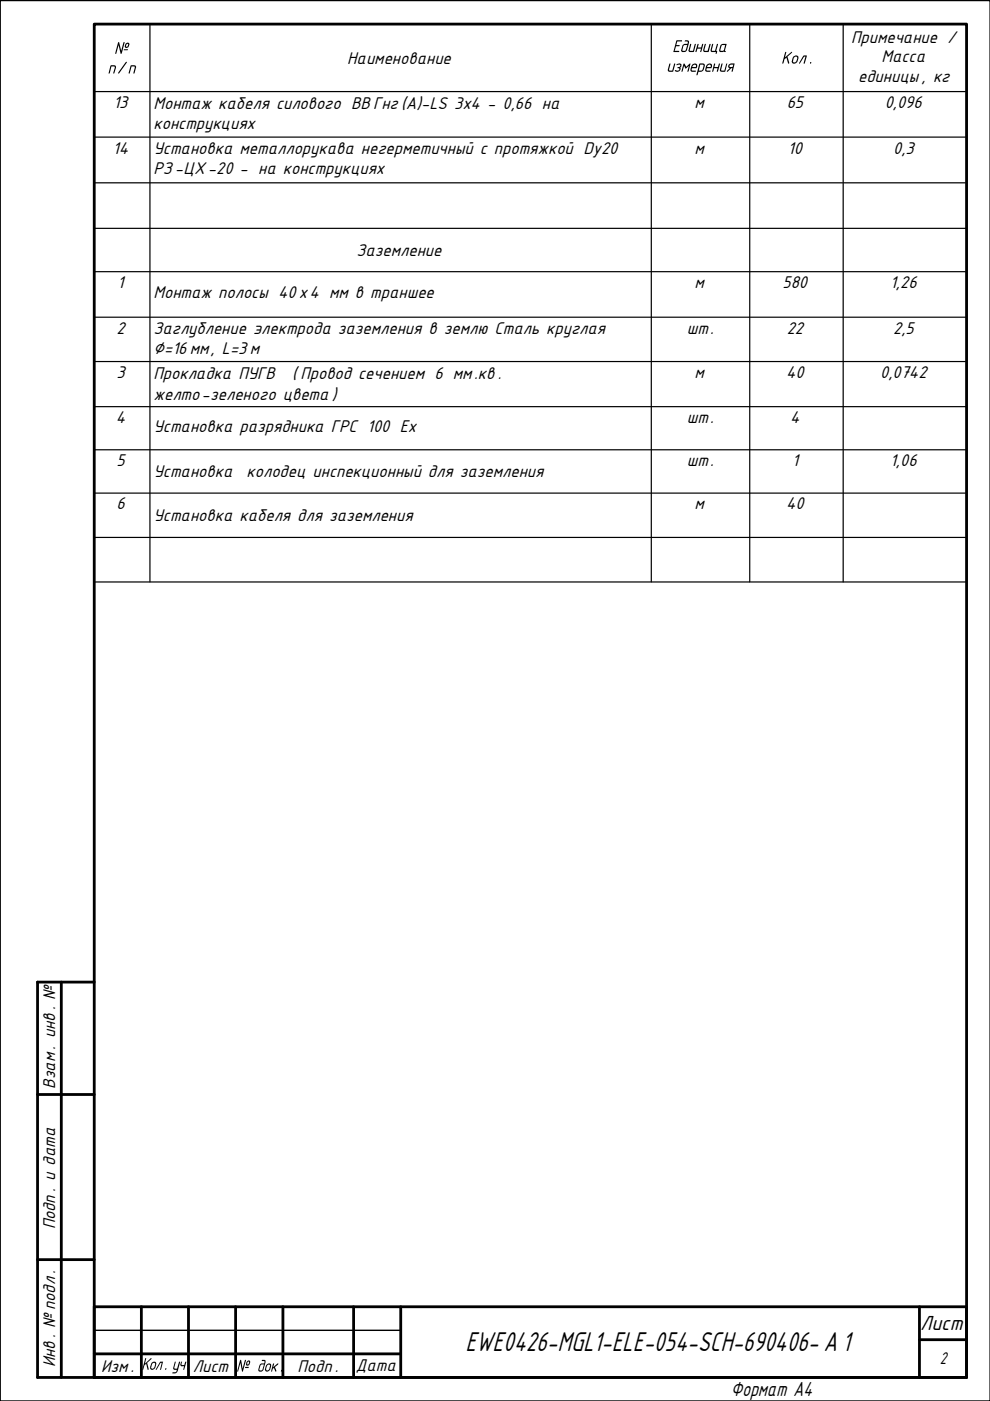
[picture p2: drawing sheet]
<svg xmlns="http://www.w3.org/2000/svg" width="210mm" height="297mm" viewBox="0 0 210 297" stroke-linecap="round" stroke-linejoin="round" font-family="sans-serif">
<!-- layer: 0 -->
<g fill="#000">
<path d="M149.4 9.3h.3l-.3 1.3v.2h.6l.4-1.4 .3-.1-.5 1.7h-.7a.34 .34 0 0 1-.4-.4zM151.4 13.5h.2l-.1 .7h.7l.2-.7h.3l-.6 1.7-.1-.1 .1-.6h-.7l-.1 .6-.2 .1-.1-.1zM151 9.3h.2l-.3 1.3 .1 .2h.6l.4-1.4 .2-.1-.4 1.5h.3l-.2 .6h-.2l.1-.4h-.9l-.2-.2zM153 13.5h.2l-.3 1.2 .1 .3h.6l.4-1.5h.2l-.5 1.7h-.7l-.4-.3z"/>
<path d="M150.2 13.8l-.3 .4h.8v-.1a.33 .33 0 0 0-.2-.4 .33 .33 0 0 0-.3 .1zM149.9 13.7l.8-.2 .3 .2v.4l-.2 .4h-.9v.5h.8l-.2 .2h-.6a.38 .38 0 0 1-.4-.5z"/>
<path d="M153.1 9.6l-.4 1 .1 .2 .6-.1 .4-1.1zM152.9 9.5l.3-.2h.9l-.4 1.4a.2 .2 0 0 1 .1 .3 .2 .2 0 0 1-.3-.1l-.8 .1-.2-.1z"/>
<path d="M154.5 13.8l.5-.4 .7 .1-.3 1.6-.3 .1 .2-.7h-.3l-.7 .7h-.2l.6-.7a.4 .4 0 0 1-.3-.3 .4 .4 0 0 1 .1-.4zM154.8 13.8l-.2 .3 .7 .1 .2-.5z"/>
</g>
<g fill="none" stroke="#000" stroke-width=".25">
<path d="M20 5.1h184.9v118.3h-184.9zM20 19.4h184.9M31.8 5.1v118.3M138.1 5.1v118.3M159 5.1v118.3M178.8 5.1v118.3M20 29.1h184.9M20 38.8h184.9M20 48.4h184.9M20 57.6h184.9M20 67.3h184.9M20 76.7h184.9"/>
<path d="M20 86.2h184.9M20 95.4h184.9M20 104.5h184.9M20 113.9h184.9"/>
</g>
<path d="M0 .1h209.9v296.9h-209.9zM0 .1v296.9M20 282.1h65" fill="none" stroke="#000" stroke-width=".3"/>
<g fill="none" stroke="#000" stroke-width=".59">
<path d="M20 5.1h184.9v286.9h-184.9zM13 208.2v83.8M20 208.2h-12v83.8h196.9v-14.9h-184.9v14.9M8 232.1h12M8 267.1h12M30 277.1v14.9M40 277.1v14.9M50 277.1v14.9M60 277.1v14.9M75 277.1v14.9M85 277.1v14.9M194.9 277.1v14.9"/>
<path d="M20 287h65M194.9 284h10"/>
</g>
<text font-size="6.4" x="98.7" y="286.5">EWE0426-MGL1-ELE-054-SCH-690406- А1</text>
<g font-size="4.8">
<text x="195.1" y="282">Лист</text>
<text x="154.9" y="295.9">Формат A4</text>
</g>
<g font-size="4">
<text x="24.1" y="11.4">№</text>
<text x="142.5" y="11">Единица</text>
<text x="180.5" y="9.1">Примечание /</text>
<text x="22.7" y="15.6">п/п</text>
<text x="73.6" y="13.5">Наименование</text>
<text x="141.2" y="15.2">измерения</text>
<text x="165.6" y="13.5">Кол .</text>
<text x="181.9" y="17.4">единицы , кг</text>
<text x="186.9" y="13.2">Масса</text>
<text x="24" y="22.9">13</text>
<text x="32.6" y="23.2">Монтаж кабеля силового BBГнг (A)-LS 3x4 - 0,66 на</text>
<text x="147.3" y="22.9">м</text>
<text x="166.8" y="22.9">65</text>
<text x="187.6" y="22.9">0,096</text>
<text x="32.6" y="27.3">конструкциях</text>
<text x="23.9" y="32.6">14</text>
<text x="32.6" y="32.7">Установка металлорукава негерметичный с протяжкой Dy20</text>
<text x="147.3" y="32.6">м</text>
<text x="167" y="32.6">10</text>
<text x="189.4" y="32.6">0,3</text>
<text x="32.6" y="36.9">РЗ-ЦХ-20 - на конструкциях</text>
<text x="75.6" y="54.3">Заземление</text>
<text x="24.9" y="61.1">1</text>
<text x="32.6" y="63.3">Монтаж полосы 40х4 мм в траншее</text>
<text x="147.3" y="61.1">м</text>
<text x="165.9" y="61.1">580</text>
<text x="188.7" y="61.1">1,26</text>
<text x="24.7" y="70.8">2</text>
<text x="32.6" y="70.9">Заглубление электрода заземления в землю Сталь круглая</text>
<text x="145.6" y="70.8">шт.</text>
<text x="166.8" y="70.8">22</text>
<text x="189.4" y="70.8">2,5</text>
<text x="32.6" y="75">∅=16 мм, L=3 м</text>
<text x="24.7" y="80.2">3</text>
<text x="32.6" y="80.4">Прокладка ПУГВ</text>
<text x="62" y="80.4">( Провод сечением 6 мм.кв .</text>
<text x="147.3" y="80.2">м</text>
<text x="166.7" y="80.2">40</text>
<text x="186.6" y="80.2">0,0742</text>
<text x="24.6" y="89.7">4</text>
<text x="32.6" y="84.8">желто-зеленого цвета )</text>
<text x="145.6" y="89.7">шт.</text>
<text x="167.6" y="89.7">4</text>
<text x="32.6" y="91.7">Установка разрядника ГРС 100 Ех</text>
<text x="24.7" y="98.9">5</text>
<text x="32.6" y="101">Установка</text>
<text x="52.3" y="101">колодец инспекционный для заземления</text>
<text x="145.6" y="98.9">шт.</text>
<text x="167.9" y="98.9">1</text>
<text x="188.7" y="98.9">1,06</text>
<text x="24.7" y="108">6</text>
<text x="32.6" y="110.5">Установка кабеля для заземления</text>
<text x="147.3" y="108">м</text>
<text x="166.7" y="108">40</text>
<text x="11.7" y="230.8" transform="rotate(-90 11.7 230.8)">Взам. инв . №</text>
<text x="11.7" y="260.7" transform="rotate(-90 11.7 260.7)">Подп. и дата</text>
<text x="11.7" y="289.9" transform="rotate(-90 11.7 289.9)">Инв . № подл.</text>
<text x="21.4" y="290.8">Изм.</text>
<text x="29.9" y="290.4">Кол . уч .</text>
<text x="40.9" y="290.8">Лист</text>
<text x="50" y="290.8">№ док .</text>
<text x="63.1" y="290.8">Подп.</text>
<text x="75.4" y="290.6">Дата</text>
<text x="199.3" y="289.3">2</text>
</g>
</svg>
